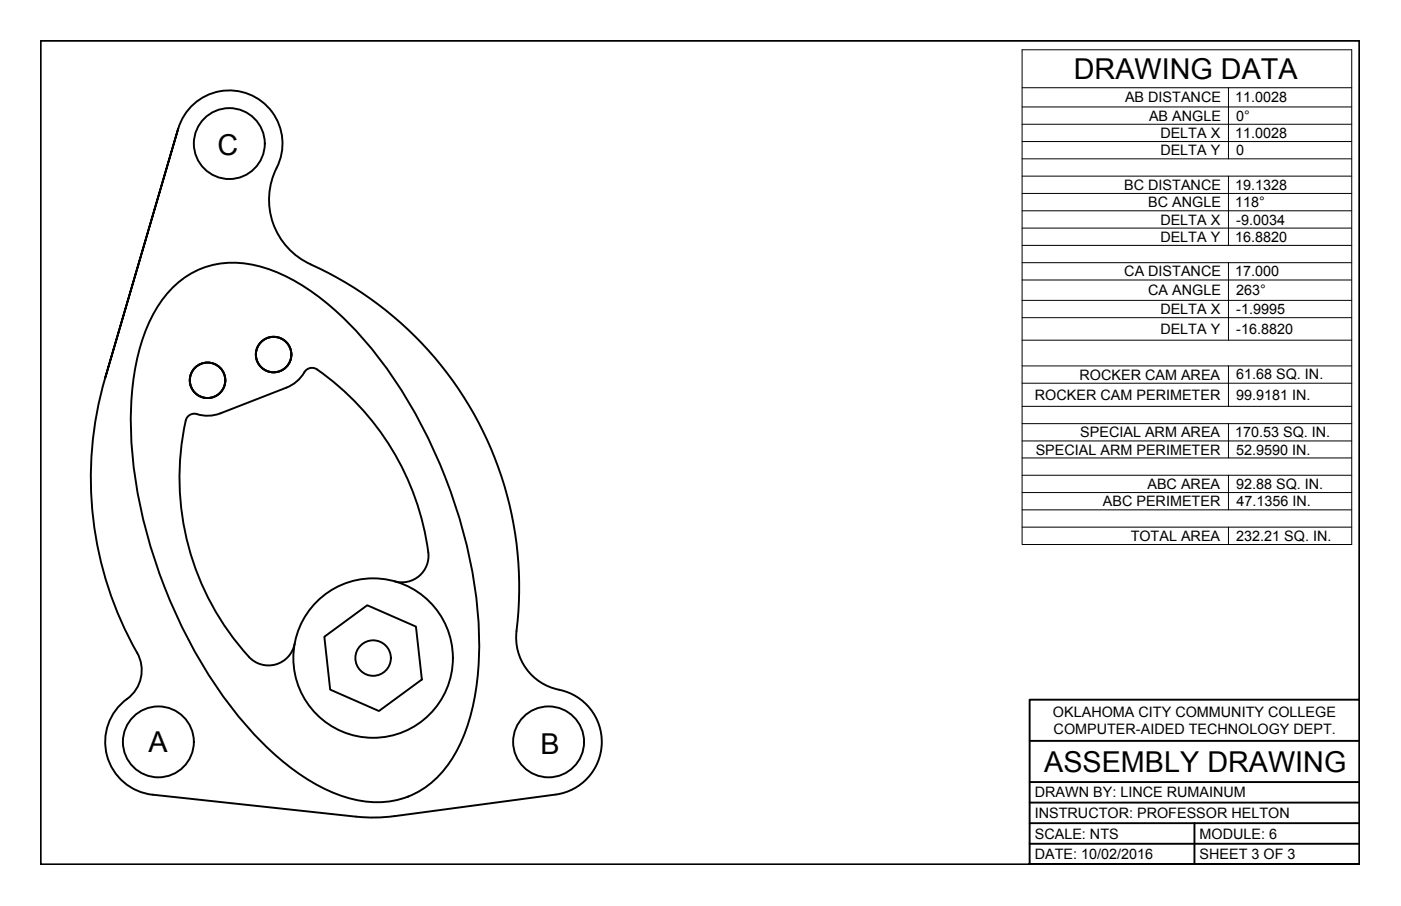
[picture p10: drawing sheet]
<svg xmlns="http://www.w3.org/2000/svg" width="432mm" height="279mm" viewBox="0 0 432 279" stroke-linecap="round" stroke-linejoin="round" font-family="sans-serif">
<!-- layer: Object -->
<g fill="none" stroke="#000" stroke-width=".59">
<path d="M54.9 39.7l-22.5 76.9 22.5-76.9M54.9 39.7a16.4 16.4 0 0 1 22.5-10.4 16.4 16.4 0 0 1 7.3 23.7 21.9 21.9 0 0 0 11.1 28.5 109.3 109.3 0 0 1 63.4 113.1M54.1 87.8a26.9 26.9 0 0 1 27.5-5.2 66.9 66.9 0 0 1 27.2 18.5 149.2 149.2 0 0 1 34 63 119.4 119.4 0 0 1 3.7 50.1 49.8 49.8 0 0 1-10.3 24.1 26.9 26.9 0 0 1-29.8 7.5 66.9 66.9 0 0 1-27.2-18.5 149.2 149.2 0 0 1-34-63 119.4 119.4 0 0 1-3.6-50.1 49.8 49.8 0 0 1 10.3-24zM32.4 116.6a109.3 109.3 0 0 0 9.8 84.7M60.7 127.7a11 11 0 0 0 7.2-.2l20.4-8a12.3 12.3 0 0 0 6.1-5.4 2.73 2.73 0 0 1 3.3-.2 81.8 81.8 0 0 1 34.4 57.3 8.2 8.2 0 0 1-10.4 8.1M60.7 127.7a2.73 2.73 0 0 0-3.5 2 81.8 81.8 0 0 0 20.1 73.5 8.2 8.2 0 0 0 13.5-4.7M100 196.4l13.2-9.7 15 6.5 1.8 16.4-13.2 9.7-15-6.6zM159.2 194.6a16.4 16.4 0 0 0 13.1 18.1M39.2 215.5a16.4 16.4 0 0 0-6.2 17.5 16.4 16.4 0 0 0 14.1 12.1l62.6 6.7M42.3 201.3a10.9 10.9 0 0 1-3.1 14.2M172.3 212.7a16.4 16.4 0 0 1 13.2 16.6 16.4 16.4 0 0 1-14.2 15.7l-49.8 6.7M121.5 251.7l-5.3 .4-6.5-.3"/>
<circle cx="70.7" cy="44.3" r="10.9"/>
<circle cx="64" cy="117.3" r="5.5"/>
<circle cx="84.3" cy="109.3" r="5.5"/>
<circle cx="115" cy="202.9" r="24.6"/>
<circle cx="115" cy="202.9" r="5.5"/>
<circle cx="48.8" cy="228.8" r="10.9"/>
<circle cx="169.1" cy="228.8" r="10.9"/>
</g>
<!-- layer: Title Block -->
<path d="M418.9 215.8v-203.2h-406.4v254h406.4h-101.6v-50.8h101.6v50.8M317.3 228.5h101.6M317.3 241.2h101.6M317.3 247.5h101.6M317.3 253.9h101.6M368.1 253.9v12.7M317.3 260.2h101.6" fill="none" stroke="#000" stroke-width=".59"/>
<!-- layer: Table -->
<g fill="none" stroke="#000" stroke-width=".31">
<path d="M315 15.4h101.6v152.5h-101.6zM315 27.1h101.6M315 33h101.6M315 38.3h101.6M378.6 27.1v21.9M315 43.7h101.6M315 49h101.6M315 54.3h101.6M315 59.7h101.6M378.6 54.3v21.4M315 65h101.6M315 70.3h101.6"/>
<path d="M315 75.7h101.6M315 81h101.6M315 86.3h101.6M315 92.6h101.6M315 98h101.6M378.6 81v23.9M315 104.9h101.6M315 112.8h101.6M315 118.2h101.6M378.6 112.8v12.5M315 125.3h101.6M315 130.6h101.6"/>
<path d="M315 136h101.6M378.6 130.6v10.6M315 141.2h101.6M315 146.6h101.6M315 151.9h101.6M315 157.2h101.6M378.6 146.6v10.6M315 162.6h101.6M378.6 162.6v5.3"/>
</g>
<g font-size="8.9">
<text x="331" y="24.4">DRAWING DATA</text>
<text x="67.1" y="47.8">C</text>
<text x="45.8" y="232">A</text>
<text x="166.6" y="232.4">B</text>
<text x="321.8" y="238">ASSEMBLY DRAWING</text>
</g>
<g font-size="4.4">
<text x="346.7" y="31.6">AB DISTANCE</text>
<text x="380.7" y="31.6">11.0028</text>
<text x="354.1" y="37.2">AB ANGLE</text>
<text x="381" y="37.2">0°</text>
<text x="357.6" y="42.6">DELTA X</text>
<text x="357.6" y="47.9">DELTA Y</text>
<text x="380.7" y="42.6">11.0028</text>
<text x="381" y="47.9">0</text>
<text x="346.5" y="58.6">BC DISTANCE</text>
<text x="380.7" y="58.6">19.1328</text>
<text x="353.9" y="63.9">BC ANGLE</text>
<text x="380.7" y="63.9">118°</text>
<text x="357.6" y="69.3">DELTA X</text>
<text x="381" y="69.2">-9.0034</text>
<text x="357.6" y="74.6">DELTA Y</text>
<text x="380.7" y="74.6">16.8820</text>
<text x="346.5" y="85.3">CA DISTANCE</text>
<text x="380.7" y="85.2">17.000</text>
<text x="353.9" y="91.1">CA ANGLE</text>
<text x="381" y="91">263°</text>
<text x="357.6" y="96.9">DELTA X</text>
<text x="381" y="96.9">-1.9995</text>
<text x="357.6" y="103">DELTA Y</text>
<text x="381" y="103">-16.8820</text>
<text x="332.7" y="117.1">ROCKER CAM AREA</text>
<text x="381" y="117">61.68 SQ. IN.</text>
<text x="319" y="123.3">ROCKER CAM PERIMETER</text>
<text x="381" y="123.3">99.9181 IN.</text>
<text x="332.9" y="134.9">SPECIAL ARM AREA</text>
<text x="380.7" y="134.8">170.53 SQ. IN.</text>
<text x="319.2" y="140.2">SPECIAL ARM PERIMETER</text>
<text x="381" y="140.2">52.9590 IN.</text>
<text x="353.6" y="150.8">ABC AREA</text>
<text x="381" y="150.7">92.88 SQ. IN.</text>
<text x="339.9" y="156.2">ABC PERIMETER</text>
<text x="381.1" y="156.1">47.1356 IN.</text>
<text x="348.5" y="166.8">TOTAL AREA</text>
<text x="381" y="166.7">232.21 SQ. IN.</text>
<text x="324.5" y="221">OKLAHOMA CITY COMMUNITY COLLEGE</text>
<text x="324.7" y="226.4">COMPUTER-AIDED TECHNOLOGY DEPT.</text>
<text x="318.9" y="245.9">DRAWN BY: LINCE RUMAINUM</text>
<text x="318.9" y="252.3">INSTRUCTOR: PROFESSOR HELTON</text>
<text x="318.9" y="258.6">SCALE: NTS</text>
<text x="369.7" y="258.6">MODULE: 6</text>
<text x="318.9" y="265">DATE: 10/02/2016</text>
<text x="369.7" y="265">SHEET 3 OF 3</text>
</g>
</svg>
